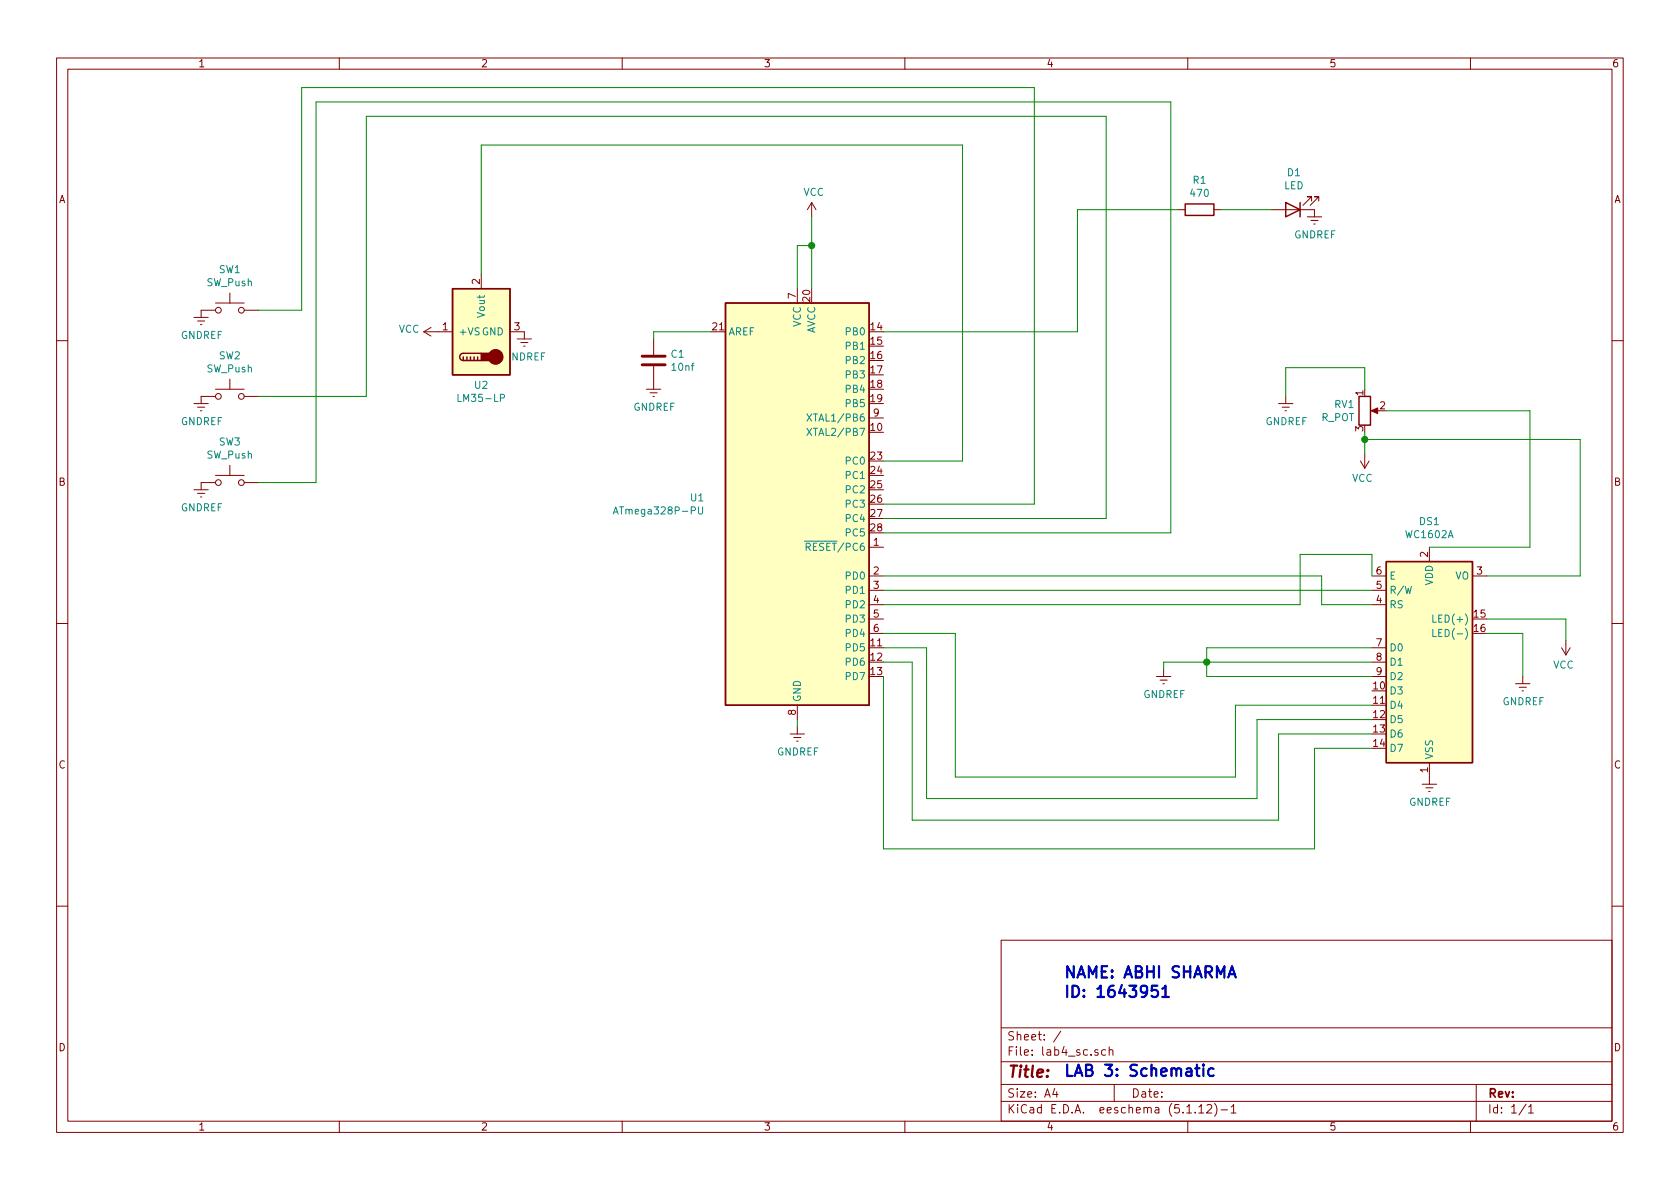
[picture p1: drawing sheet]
<svg xmlns="http://www.w3.org/2000/svg" width="297mm" height="210mm" viewBox="0 0 297 210" stroke-linecap="round" stroke-linejoin="round" font-family="sans-serif">
<g fill="none" stroke="#840000" stroke-width=".18">
<path d="M10 10.3h277v189.9h-277zM12 12.2h273v186.1h-273zM60 10.3v1.9M110 10.3v1.9M160 10.3v1.9M210 10.3v1.9M260 10.3v1.9M143.5 35.8l-.8 1.3M143.5 35.8v2.5M143.5 35.8l.8 1.3M208.3 37.1h1.2M214.6 37.1h1.3"/>
<path d="M224.8 37.1h7.6v1.2M231.1 38.3h2.6M231.8 39h1.2M231.9 35.6v-.8h-.8h.8l-1.5 1.5M232.3 39.6h.2M233.2 35.6v-.8h-.8h.8l-1.6 1.5M34.3 56.1h2.5M34.9 56.8h1.3M35.4 57.4h.3M38.1 53.6h5.1M38.1 54.9h-2.5v1.2M40.6 51.8v1.8"/>
<path d="M43.2 54.9h2.5M74.9 58.7l1.3 .7M74.9 58.7h5.1M76.2 57.9l-1.3 .8M85.1 48.5v2.5M90.2 58.7h2.5v1.2M91.4 59.9h2.6M115.6 59.9v2.8M141 51v2.6M10 60.2h2M34.3 71.4h2.5M34.9 72h1.3"/>
<path d="M35.4 72.6h.3M38.1 68.8h5.1M38.1 70.1h-2.5v1.3M40.6 67.1v1.7M43.2 70.1h2.5M92.1 60.6h1.2M92.6 61.2h.2M114.3 68.8h2.5M114.9 69.5h1.3M115.4 70.1h.3M115.6 64.8v4M153.7 73.9h2.5"/>
<path d="M226.1 71.4h2.5M226.7 72h1.3M227.2 72.6h.3M227.3 70.1v1.3M242.8 72.6h1M285 60.2h2M34.3 86.6h2.5M34.9 87.2h1.3M35.4 87.9h.3M38.1 84.1h5.1M38.1 85.3h-2.5v1.3M40.6 82.3v1.8"/>
<path d="M43.2 85.3h2.5M153.7 96.8h2.5M240.5 81.5l.8 1.3M241.3 80.3v2.5M242.1 81.5l-.8 1.3M252.7 96.8v2.5M10 110.3h2M153.7 101.8h2.5M153.7 104.4h2.5M153.7 106.9h2.5M153.7 109.5h2.5M153.7 112h2.5"/>
<path d="M204.5 119.6h2.5M205.7 118.4v1.2M242.6 101.8h2.5M242.6 104.4h2.5M242.6 106.9h2.5M242.6 119.6h2.5M242.6 114.5h2.5M242.6 117.1h2.5M260.3 101.8h2.6M269.2 119.6v1.3M276.1 114.5l.8 1.3M276.9 113.3v2.5"/>
<path d="M277.6 114.5l-.7 1.3M285 110.3h2M139.7 129.8h2.5M140.3 130.4h1.3M140.8 131.1h.3M141 124.7v2.5M141 128.5v1.3M205.1 120.3h1.3M205.6 120.9h.3M251.5 138.7h2.5M252.1 139.3h1.3M252.6 139.9h.3"/>
<path d="M252.7 134.9v3.8M268 120.9h2.5M268.6 121.5h1.3M269.1 122.2h.3M10 160.2h2M177 166.3h108v32h-108zM285 160.2h2M60 198.3v1.9M110 198.3v1.9M160 198.3v1.9M177 194.8h108M177 191.8h108"/>
<path d="M177 187.8h108M177 181.8h108M186.5 192.5l-.4 1h1M186.8 193v1M187.6 182.3l-1.3 2M194.1 185.7a.37 .37 0 0 0-.6 .1l.1 .2 .5 .2 .1 .1-.2 .3-.5-.1M195.5 185.7l-.5-.1-.2 .3v.6l.2 .1 .5-.1M196.1 185.7h.1a.37 .37 0 0 1 .6 .1v.8M196.1 185.1v1.5M197 191.8v3M210 198.3v1.9M211.3 196.7v.1"/>
<path d="M212 195.8l.4-.5v1.5M212 196.8h.8M213.4 195.5l.2-.2h.4l.2 .5-.9 1h.9M214.8 195.1a1.79 1.79 0 0 1 0 2.3M215.9 196.3h1.1M217.7 195.8l.4-.5v1.5M217.7 196.8h.8M260 198.3v1.9M261 191.8v6.5M269.8 195.2l-1.2 2M270.3 195.8l.4-.5v1.5M270.3 196.8h.8"/>
<circle cx="38.6" cy="54.9" r=".51"/>
<circle cx="42.7" cy="54.9" r=".51"/>
<circle cx="38.6" cy="70.1" r=".51"/>
<circle cx="42.7" cy="70.1" r=".51"/>
<circle cx="38.6" cy="85.3" r=".51"/>
<circle cx="42.7" cy="85.3" r=".51"/>
</g>
<g fill="#ffffc2" stroke="#ffffc2" stroke-width=".18">
<path d="M128.3 53.6h25.4v71.1h-25.4z"/>
<path d="M245.1 99.3h15.2v35.6h-15.2z"/>
<path d="M80 51h10.2v15.3h-10.2z"/>
</g>
<g fill="none" stroke="#840000" stroke-width=".25">
<path d="M209.5 36.1h5.1v2h-5.1zM227.3 35.8l2.6 1.3-2.6 1.2zM229.9 35.8v2.5M80 51h10.2v15.3h-10.2zM128.3 53.6h25.4v71.1h-25.4zM81.9 63.7h3.2M81.9 63.1v.6M82.5 63.1v.6M83.2 63.1v.6M83.8 63.1v.6M84.5 63.1v.6M85.1 62.5h-3.2a.63 .63 0 0 0-.6 .6 .63 .63 0 0 0 .6 .6"/>
<path d="M240.3 70.1h2v5.1h-2zM245.1 99.3h15.2v35.6h-15.2z"/>
</g>
<g fill="none" stroke="#008484" stroke-width=".18">
<path d="M88.5 70.4l.6-.1 .1-.2-.1-.3-.1-.1h-.5v1.3M142.7 75.7l.8 1.3M142.7 73.2l.8 1.3M143.5 75.7l-.8 1.3M143.5 73.2l-.8 1.3M108.4 90.9l.5-1.3 .4 1.3M108.6 90.5h.6M123.5 89.6v1.1l.2 .2h.4l.1-.2v-1.1M142.2 95.7h1.3M142.5 96.7h.7l.1-.2-.1-.3-.2-.1h-.5v1.2M142.8 96.7l.5 .6M253.3 108.8v1.2h.6"/>
<path d="M253.3 111.3v1.3h.6"/>
</g>
<g fill="#840000" stroke="#840000" stroke-width=".25">
<path d="M85.1 62.5h1.9v1.2h-1.9z"/>
<circle cx="87.6" cy="63.1" r="1.27"/>
</g>
<path d="M242.4 72.6l1.2-.5v1z" fill="#840000" stroke="#840000" stroke-width=".18"/>
<path d="M113.5 64.5h4.1M113.5 63h4.1" fill="none" stroke="#840000" stroke-width=".51"/>
<g fill="none" stroke="#008400" stroke-width=".18">
<path d="M143.5 38.3v12.7M208.3 37.1h-17.8v21.6h-34.3M215.9 37.1h8.9M45.7 54.9h7.6v-39.4h129.6v73.6h-26.7M85.1 48.5v-22.9h85.1v55.9h-14M125.7 58.7h-10.1v1.2M143.5 43.4h-2.5v7.6M45.7 70.1h19.1v-49.5h130.8v71.1h-39.4M241.3 77.7h38.1v24.1h-16.5M241.3 68.8v-3.8h-14v5.1M241.3 76.4v3.9M245.1 72.6h25.4v24.2h-17.8"/>
<path d="M45.7 85.3h10.2v-67.3h151.1v76.2h-50.8M156.2 112h12.7v25.4h49.5v-12.7h24.2M156.2 114.5h7.6v26.7h58.4v-14h20.4M156.2 117.1h5.1v27.9h64.8v-15.2h16.5M156.2 119.6v30.5h76.2v-17.8h10.2M156.2 101.8h77.5v5.1h8.9M156.2 104.4h86.4M242.6 114.5h-29.2v5.1h29.2M242.6 117.1h-36.9v1.3M242.6 101.8v-3.8h-12.7v8.9h-73.7M262.9 112h6.3v7.6M262.9 109.5h14v3.8"/>
<path d="M141 127.2v1.3"/>
</g>
<path d="M204.6 174.3h-.9l-.1 .9 .3-.1h.5l.2 .1 .1 .2-.1 .7-.2 .2h-.5l-.3-.2M205.5 174.8l.6-.5v2M205.5 176.3h1.2M212.8 188.3l-.1 .1h.2l-.1-.1v.1M212.8 188.9v1.4M214.6 189l-.6-.1-.4 .4v.6l.2 .3 .2 .1 .6-.1" fill="none" stroke="#0000c2" stroke-width=".41"/>
<g fill="#008400" stroke="#008400" stroke-width=".25">
<circle cx="241.3" cy="77.7" r=".51"/>
<circle cx="213.4" cy="117.1" r=".51"/>
<circle cx="143.5" cy="43.4" r=".51"/>
</g>
<g font-size="2.8" fill="#0000c2">
<text x="188" y="173">NAME: ABHI SHARMA</text>
<text x="188" y="176.4">ID: 1643951</text>
<text x="188" y="190.4">LAB 3: Schematic</text>
</g>
<text font-size="2.8" fill="#840000" x="178" y="190.5">Title:</text>
<g font-size="2.1" fill="#840000">
<text x="178" y="184">Sheet: /</text>
<text x="178" y="186.7">File: lab4_sc.sch</text>
<text x="178" y="196.9">KiCad E.D.A. eeschema (5.1.12)-1</text>
<text x="178" y="194.1">Size: A4</text>
<text x="200" y="194.1">Date:</text>
<text x="263" y="194.1">Rev:</text>
<text x="263" y="196.9">Id: 1/1</text>
</g>
<g font-size="1.8" fill="#840000">
<text x="35" y="11.9">1</text>
<text x="85" y="11.9">2</text>
<text x="135" y="11.9">3</text>
<text x="185" y="11.9">4</text>
<text x="235" y="11.9">5</text>
<text x="285" y="11.9">6</text>
<text x="10.4" y="35.9">A</text>
<text x="285.4" y="35.9">A</text>
<text x="84.8" y="50.3" transform="rotate(-90 84.8 50.3)">2</text>
<text x="140.7" y="52.8" transform="rotate(-90 140.7 52.8)">7</text>
<text x="143.3" y="53.3" transform="rotate(-90 143.3 53.3)">20</text>
<text x="78.3" y="58.4">1</text>
<text x="91" y="58.4">3</text>
<text x="126" y="58.4">21</text>
<text x="154" y="58.4">14</text>
<text x="154" y="61">15</text>
<text x="154" y="63.5">16</text>
<text x="154" y="66">17</text>
<text x="154" y="68.6">18</text>
<text x="154" y="71.1">19</text>
<text x="241" y="69.9" transform="rotate(-90 241 69.9)">1</text>
<text x="154" y="76.2">10</text>
<text x="154.5" y="73.7">9</text>
<text x="241" y="76.3" transform="rotate(-90 241 76.3)">3</text>
<text x="244" y="72.4">2</text>
<text x="154" y="81.3">23</text>
<text x="154" y="83.8">24</text>
<text x="10.4" y="85.9">B</text>
<text x="154" y="86.4">25</text>
<text x="154" y="88.9">26</text>
<text x="285.4" y="85.9">B</text>
<text x="154" y="91.4">27</text>
<text x="154" y="94">28</text>
<text x="154.5" y="96.5">1</text>
<text x="154.5" y="101.6">2</text>
<text x="243.4" y="101.6">6</text>
<text x="252.5" y="98.5" transform="rotate(-90 252.5 98.5)">2</text>
<text x="261.1" y="101.6">3</text>
<text x="154.5" y="104.1">3</text>
<text x="154.5" y="106.7">4</text>
<text x="243.4" y="106.7">4</text>
<text x="243.4" y="104.1">5</text>
<text x="154.5" y="109.2">5</text>
<text x="154.5" y="111.8">6</text>
<text x="260.7" y="109.2">15</text>
<text x="260.7" y="111.8">16</text>
<text x="154" y="114.3">11</text>
<text x="154" y="116.8">12</text>
<text x="154" y="119.4">13</text>
<text x="243.4" y="114.3">7</text>
<text x="243.4" y="116.8">8</text>
<text x="243.4" y="119.4">9</text>
<text x="242.9" y="121.9">10</text>
<text x="242.9" y="124.5">11</text>
<text x="140.7" y="126.5" transform="rotate(-90 140.7 126.5)">8</text>
<text x="242.9" y="127">12</text>
<text x="242.9" y="129.5">13</text>
<text x="10.4" y="135.9">C</text>
<text x="242.9" y="132.1">14</text>
<text x="252.5" y="136.6" transform="rotate(-90 252.5 136.6)">1</text>
<text x="285.4" y="135.9">C</text>
<text x="10.4" y="185.9">D</text>
<text x="285.4" y="185.9">D</text>
<text x="35" y="199.9">1</text>
<text x="85" y="199.9">2</text>
<text x="135" y="199.9">3</text>
<text x="185" y="199.9">4</text>
<text x="235" y="199.9">5</text>
<text x="285" y="199.9">6</text>
</g>
<g font-size="1.8" fill="#008484">
<text x="142" y="34.6">VCC</text>
<text x="210.6" y="34.8">470</text>
<text x="211" y="32.5">R1</text>
<text x="227" y="33.5">LED</text>
<text x="227.7" y="31.2">D1</text>
<text x="228.8" y="42.2">GNDREF</text>
<text x="36.6" y="50.6">SW_Push</text>
<text x="38.7" y="48.3">SW1</text>
<text x="32" y="59.9">GNDREF</text>
<text x="70.5" y="58.8">VCC</text>
<text x="81" y="59.3">+VS GND</text>
<text x="85.7" y="56" transform="rotate(-90 85.7 56)">Vout</text>
<text x="128.8" y="59.3">AREF</text>
<text x="141.6" y="57.8" transform="rotate(-90 141.6 57.8)">VCC</text>
<text x="144.1" y="59.1" transform="rotate(-90 144.1 59.1)">AVCC</text>
<text x="149.7" y="59.3">PB0</text>
<text x="36.6" y="65.9">SW_Push</text>
<text x="38.7" y="63.5">SW2</text>
<text x="89.1" y="63.7">GNDREF</text>
<text x="118.7" y="63.3">C1</text>
<text x="118.9" y="65.6">10nf</text>
<text x="149.7" y="61.8">PB1</text>
<text x="149.7" y="64.4">PB2</text>
<text x="81.4" y="71.1">LM35-LP</text>
<text x="84" y="68.8">U2</text>
<text x="149.7" y="66.9">PB3</text>
<text x="149.7" y="69.5">PB4</text>
<text x="32" y="75.2">GNDREF</text>
<text x="112" y="72.6">GNDREF</text>
<text x="143.6" y="77.1">XTAL2/PB7</text>
<text x="143.6" y="74.5">XTAL1/PB6</text>
<text x="149.7" y="72">PB5</text>
<text x="223.7" y="75.2">GNDREF</text>
<text x="233.6" y="74.5">R_POT</text>
<text x="236" y="72.2">RV1</text>
<text x="36.6" y="81.1">SW_Push</text>
<text x="38.7" y="78.8">SW3</text>
<text x="149.7" y="82.2">PC0</text>
<text x="122.1" y="88.7">U1</text>
<text x="149.7" y="84.7">PC1</text>
<text x="149.7" y="87.2">PC2</text>
<text x="149.7" y="89.8">PC3</text>
<text x="239" y="85.2">VCC</text>
<text x="32" y="90.4">GNDREF</text>
<text x="109.4" y="91">ATmega328P-PU</text>
<text x="149.7" y="92.3">PC4</text>
<text x="149.7" y="94.9">PC5</text>
<text x="248.7" y="95.2">WC1602A</text>
<text x="251" y="92.9">DS1</text>
<text x="143.3" y="97.4">RESET/PC6</text>
<text x="149.7" y="102.5">PD0</text>
<text x="149.7" y="105">PD1</text>
<text x="149.7" y="107.6">PD2</text>
<text x="245.6" y="107.6">RS</text>
<text x="245.6" y="105">R/W</text>
<text x="245.6" y="102.5">E</text>
<text x="253.4" y="103.6" transform="rotate(-90 253.4 103.6)">VDD</text>
<text x="257.3" y="102.5">VO</text>
<text x="149.7" y="110.1">PD3</text>
<text x="149.7" y="112.6">PD4</text>
<text x="254.1" y="110.1">LED(+)</text>
<text x="254.5" y="112.6">LED(-)</text>
<text x="149.7" y="115.2">PD5</text>
<text x="149.7" y="117.7">PD6</text>
<text x="245.6" y="115.2">D0</text>
<text x="245.6" y="117.7">D1</text>
<text x="274.6" y="118.2">VCC</text>
<text x="141.6" y="124.2" transform="rotate(-90 141.6 124.2)">GND</text>
<text x="149.7" y="120.3">PD7</text>
<text x="202.1" y="123.4">GNDREF</text>
<text x="245.6" y="122.8">D3</text>
<text x="245.6" y="125.3">D4</text>
<text x="245.6" y="120.3">D2</text>
<text x="265.6" y="124.7">GNDREF</text>
<text x="245.6" y="127.9">D5</text>
<text x="245.6" y="130.4">D6</text>
<text x="137.4" y="133.6">GNDREF</text>
<text x="245.6" y="133">D7</text>
<text x="253.4" y="134.4" transform="rotate(-90 253.4 134.4)">VSS</text>
<text x="249.1" y="142.5">GNDREF</text>
</g>
</svg>
